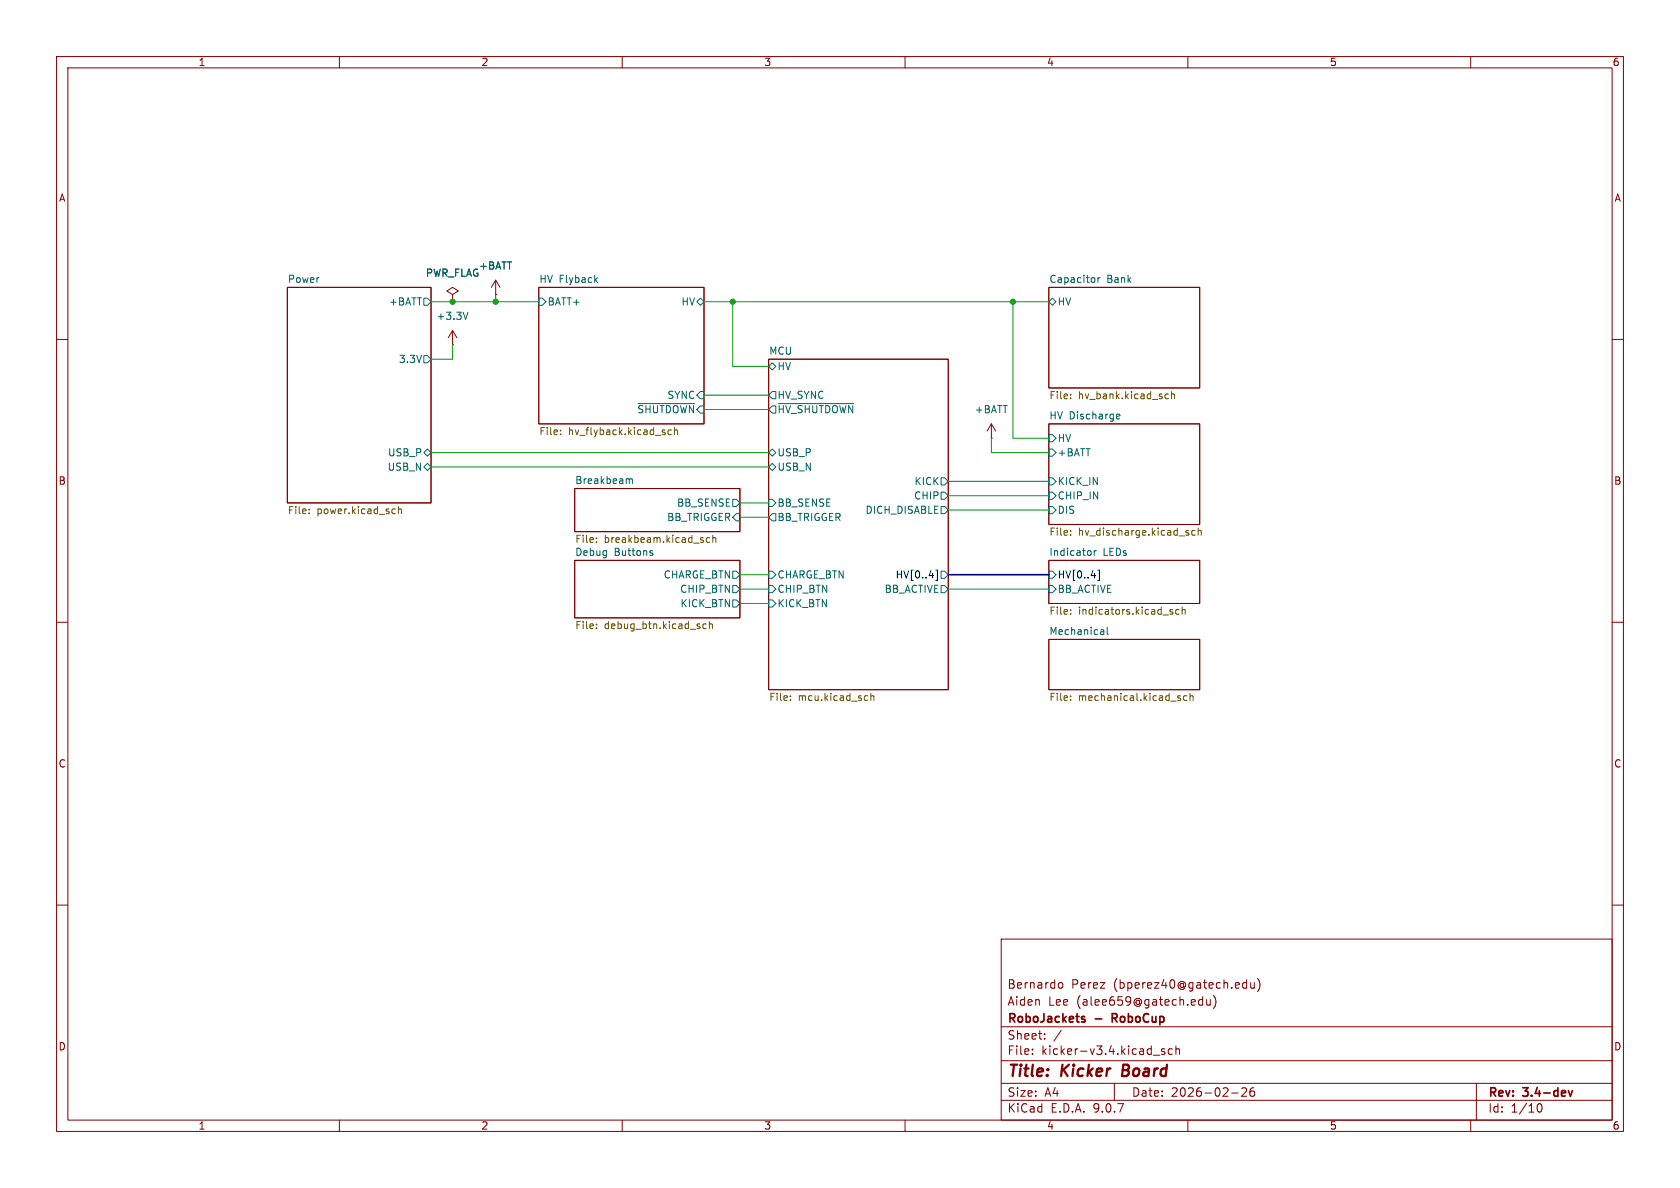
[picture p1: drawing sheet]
(kicad_sch
 (version 20250114)
 (generator "eeschema")
 (generator_version "9.0")
 (paper "A4")
 (title_block
  (title "Kicker Board")
  (date "2026-02-26")
  (rev "3.4-dev")
  (company "RoboJackets - RoboCup")
  (comment 1 "Aiden Lee (alee659@gatech.edu)")
  (comment 2 "Bernardo Perez (bperez40@gatech.edu)"))
 (lib_symbols
  (symbol "power:+3.3V"
   (power)
   (pin_numbers (hide yes))
   (pin_names
    (offset 0) (hide yes)) (exclude_from_sim no) (in_bom yes) (on_board yes)
   (property "Reference" "#PWR" (at 0 -3.81 0) (effects (font (size 1.27 1.27)) (hide yes)))
   (property "Value" "+3.3V" (at 0 3.556 0) (effects (font (size 1.27 1.27))))
   (property "Footprint" "" (at 0 0 0) (effects (font (size 1.27 1.27)) (hide yes)))
   (property "Datasheet" "" (at 0 0 0) (effects (font (size 1.27 1.27)) (hide yes)))
   (property "Description" "Power symbol creates a global label with name \"+3.3V\"" (at 0 0 0) (effects (font (size 1.27 1.27)) (hide yes)))
   (symbol "+3.3V_0_1"
    (polyline (pts (xy -0.762 1.27) (xy 0 2.54)) (stroke (width 0) (type default)) (fill (type none)))
    (polyline (pts (xy 0 2.54) (xy 0.762 1.27)) (stroke (width 0) (type default)) (fill (type none)))
    (polyline (pts (xy 0 0) (xy 0 2.54)) (stroke (width 0) (type default)) (fill (type none))))
   (symbol "+3.3V_1_1"
    (pin power_in line (at 0 0 90) (length 0) (name "~" (effects (font (size 1.27 1.27)))) (number "1" (effects (font (size 1.27 1.27))))))
   (embedded_fonts no))
  (symbol "power:+BATT"
   (power)
   (pin_numbers (hide yes))
   (pin_names
    (offset 0) (hide yes)) (exclude_from_sim no) (in_bom yes) (on_board yes)
   (property "Reference" "#PWR" (at 0 -3.81 0) (effects (font (size 1.27 1.27)) (hide yes)))
   (property "Value" "+BATT" (at 0 3.556 0) (effects (font (size 1.27 1.27))))
   (property "Footprint" "" (at 0 0 0) (effects (font (size 1.27 1.27)) (hide yes)))
   (property "Datasheet" "" (at 0 0 0) (effects (font (size 1.27 1.27)) (hide yes)))
   (property "Description" "Power symbol creates a global label with name \"+BATT\"" (at 0 0 0) (effects (font (size 1.27 1.27)) (hide yes)))
   (symbol "+BATT_0_1"
    (polyline (pts (xy -0.762 1.27) (xy 0 2.54)) (stroke (width 0) (type default)) (fill (type none)))
    (polyline (pts (xy 0 2.54) (xy 0.762 1.27)) (stroke (width 0) (type default)) (fill (type none)))
    (polyline (pts (xy 0 0) (xy 0 2.54)) (stroke (width 0) (type default)) (fill (type none))))
   (symbol "+BATT_1_1"
    (pin power_in line (at 0 0 90) (length 0) (name "~" (effects (font (size 1.27 1.27)))) (number "1" (effects (font (size 1.27 1.27))))))
   (embedded_fonts no))
  (symbol "power:PWR_FLAG"
   (power)
   (pin_numbers (hide yes))
   (pin_names
    (offset 0) (hide yes)) (exclude_from_sim no) (in_bom yes) (on_board yes)
   (property "Reference" "#FLG" (at 0 1.905 0) (effects (font (size 1.27 1.27)) (hide yes)))
   (property "Value" "PWR_FLAG" (at 0 3.81 0) (effects (font (size 1.27 1.27))))
   (property "Footprint" "" (at 0 0 0) (effects (font (size 1.27 1.27)) (hide yes)))
   (property "Datasheet" "~" (at 0 0 0) (effects (font (size 1.27 1.27)) (hide yes)))
   (property "Description" "Special symbol for telling ERC where power comes from" (at 0 0 0) (effects (font (size 1.27 1.27)) (hide yes)))
   (symbol "PWR_FLAG_0_0"
    (pin power_out line (at 0 0 90) (length 0) (name "~" (effects (font (size 1.27 1.27)))) (number "1" (effects (font (size 1.27 1.27))))))
   (symbol "PWR_FLAG_0_1"
    (polyline (pts (xy 0 0) (xy 0 1.27) (xy -1.016 1.905) (xy 0 2.54) (xy 1.016 1.905) (xy 0 1.27)) (stroke (width 0) (type default)) (fill (type none))))
   (embedded_fonts no)))
 (junction
  (at 87.63 53.34)
  (diameter 0)
  (color 0 0 0 0))
 (junction
  (at 80.01 53.34)
  (diameter 0)
  (color 0 0 0 0))
 (junction
  (at 129.54 53.34)
  (diameter 0)
  (color 0 0 0 0))
 (junction
  (at 179.07 53.34)
  (diameter 0)
  (color 0 0 0 0))
 (wire
  (pts (xy 129.54 64.77) (xy 129.54 53.34))
  (stroke (width 0) (type default)))
 (wire
  (pts (xy 129.54 53.34) (xy 124.46 53.34))
  (stroke (width 0) (type default)))
 (wire
  (pts (xy 167.64 104.14) (xy 185.42 104.14))
  (stroke (width 0) (type default)))
 (bus
  (pts (xy 167.64 101.6) (xy 185.42 101.6))
  (stroke (width 0) (type default)))
 (wire
  (pts (xy 179.07 53.34) (xy 179.07 77.47))
  (stroke (width 0) (type default)))
 (wire
  (pts (xy 167.64 87.63) (xy 185.42 87.63))
  (stroke (width 0) (type default)))
 (wire
  (pts (xy 76.2 82.55) (xy 135.89 82.55))
  (stroke (width 0) (type default)))
 (wire
  (pts (xy 179.07 53.34) (xy 185.42 53.34))
  (stroke (width 0) (type default)))
 (wire
  (pts (xy 76.2 80.01) (xy 135.89 80.01))
  (stroke (width 0) (type default)))
 (wire
  (pts (xy 124.46 72.39) (xy 135.89 72.39))
  (stroke (width 0) (type default)))
 (wire
  (pts (xy 76.2 53.34) (xy 80.01 53.34))
  (stroke (width 0) (type default)))
 (wire
  (pts (xy 135.89 64.77) (xy 129.54 64.77))
  (stroke (width 0) (type default)))
 (wire
  (pts (xy 130.81 91.44) (xy 135.89 91.44))
  (stroke (width 0) (type default)))
 (wire
  (pts (xy 76.2 63.5) (xy 80.01 63.5))
  (stroke (width 0) (type default)))
 (wire
  (pts (xy 130.81 88.9) (xy 135.89 88.9))
  (stroke (width 0) (type default)))
 (wire
  (pts (xy 80.01 53.34) (xy 87.63 53.34))
  (stroke (width 0) (type default)))
 (wire
  (pts (xy 130.81 106.68) (xy 135.89 106.68))
  (stroke (width 0) (type default)))
 (wire
  (pts (xy 130.81 104.14) (xy 135.89 104.14))
  (stroke (width 0) (type default)))
 (wire
  (pts (xy 179.07 53.34) (xy 129.54 53.34))
  (stroke (width 0) (type default)))
 (wire
  (pts (xy 175.26 80.01) (xy 185.42 80.01))
  (stroke (width 0) (type default)))
 (wire
  (pts (xy 124.46 69.85) (xy 135.89 69.85))
  (stroke (width 0) (type default)))
 (wire
  (pts (xy 80.01 63.5) (xy 80.01 60.96))
  (stroke (width 0) (type default)))
 (wire
  (pts (xy 185.42 77.47) (xy 179.07 77.47))
  (stroke (width 0) (type default)))
 (wire
  (pts (xy 87.63 53.34) (xy 87.63 52.07))
  (stroke (width 0) (type default)))
 (wire
  (pts (xy 167.64 85.09) (xy 185.42 85.09))
  (stroke (width 0) (type default)))
 (wire
  (pts (xy 130.81 101.6) (xy 135.89 101.6))
  (stroke (width 0) (type default)))
 (wire
  (pts (xy 167.64 90.17) (xy 185.42 90.17))
  (stroke (width 0) (type default)))
 (wire
  (pts (xy 175.26 77.47) (xy 175.26 80.01))
  (stroke (width 0) (type default)))
 (wire
  (pts (xy 87.63 53.34) (xy 95.25 53.34))
  (stroke (width 0) (type default)))
 (symbol
  (lib_id "power:+BATT")
  (at 87.63 52.07 0)
  (unit 1)
  (exclude_from_sim no)
  (in_bom yes)
  (on_board yes)
  (dnp no)
  (fields_autoplaced yes)
  (property "Reference" "#PWR01" (at 87.63 55.88 0) (effects (font (size 1.27 1.27)) (hide yes)))
  (property "Value" "+BATT" (at 87.63 46.99 0) (effects (font (size 1.27 1.27))))
  (property "Footprint" "" (at 87.63 52.07 0) (effects (font (size 1.27 1.27)) (hide yes)))
  (property "Datasheet" "" (at 87.63 52.07 0) (effects (font (size 1.27 1.27)) (hide yes)))
  (property "Description" "Power symbol creates a global label with name \"+BATT\"" (at 87.63 52.07 0) (effects (font (size 1.27 1.27)) (hide yes)))
  (pin "1"))
 (symbol
  (lib_id "power:PWR_FLAG")
  (at 80.01 53.34 0)
  (unit 1)
  (exclude_from_sim no)
  (in_bom yes)
  (on_board yes)
  (dnp no)
  (fields_autoplaced yes)
  (property "Reference" "#FLG01" (at 80.01 51.435 0) (effects (font (size 1.27 1.27)) (hide yes)))
  (property "Value" "PWR_FLAG" (at 80.01 48.26 0) (effects (font (size 1.27 1.27))))
  (property "Footprint" "" (at 80.01 53.34 0) (effects (font (size 1.27 1.27)) (hide yes)))
  (property "Datasheet" "~" (at 80.01 53.34 0) (effects (font (size 1.27 1.27)) (hide yes)))
  (property "Description" "Special symbol for telling ERC where power comes from" (at 80.01 53.34 0) (effects (font (size 1.27 1.27)) (hide yes)))
  (pin "1"))
 (symbol
  (lib_id "power:+BATT")
  (at 175.26 77.47 0)
  (unit 1)
  (exclude_from_sim no)
  (in_bom yes)
  (on_board yes)
  (dnp no)
  (fields_autoplaced yes)
  (property "Reference" "#PWR03" (at 175.26 81.28 0) (effects (font (size 1.27 1.27)) (hide yes)))
  (property "Value" "+BATT" (at 175.26 72.39 0) (effects (font (size 1.27 1.27))))
  (property "Footprint" "" (at 175.26 77.47 0) (effects (font (size 1.27 1.27)) (hide yes)))
  (property "Datasheet" "" (at 175.26 77.47 0) (effects (font (size 1.27 1.27)) (hide yes)))
  (property "Description" "Power symbol creates a global label with name \"+BATT\"" (at 175.26 77.47 0) (effects (font (size 1.27 1.27)) (hide yes)))
  (pin "1"))
 (symbol
  (lib_id "power:+3.3V")
  (at 80.01 60.96 0)
  (unit 1)
  (exclude_from_sim no)
  (in_bom yes)
  (on_board yes)
  (dnp no)
  (fields_autoplaced yes)
  (property "Reference" "#PWR02" (at 80.01 64.77 0) (effects (font (size 1.27 1.27)) (hide yes)))
  (property "Value" "+3.3V" (at 80.01 55.88 0) (effects (font (size 1.27 1.27))))
  (property "Footprint" "" (at 80.01 60.96 0) (effects (font (size 1.27 1.27)) (hide yes)))
  (property "Datasheet" "" (at 80.01 60.96 0) (effects (font (size 1.27 1.27)) (hide yes)))
  (property "Description" "Power symbol creates a global label with name \"+3.3V\"" (at 80.01 60.96 0) (effects (font (size 1.27 1.27)) (hide yes)))
  (pin "1"))
 (sheet
  (at 135.89 63.5)
  (size 31.75 58.42)
  (exclude_from_sim no)
  (in_bom yes)
  (on_board yes)
  (dnp no)
  (fields_autoplaced yes)
  (stroke (width 0.1524) (type solid))
  (fill (color 0 0 0 0.0000))
  (property "Sheetname" "MCU" (at 135.89 62.7884 0) (effects (font (size 1.27 1.27)) (justify left bottom)))
  (property "Sheetfile" "mcu.kicad_sch" (at 135.89 122.5046 0) (effects (font (size 1.27 1.27)) (justify left top)))
  (pin "CHIP" output (at 167.64 87.63 0) (effects (font (size 1.27 1.27)) (justify right)))
  (pin "DICH_DISABLE" output (at 167.64 90.17 0) (effects (font (size 1.27 1.27)) (justify right)))
  (pin "HV_SYNC" output (at 135.89 69.85 180) (effects (font (size 1.27 1.27)) (justify left)))
  (pin "KICK" output (at 167.64 85.09 0) (effects (font (size 1.27 1.27)) (justify right)))
  (pin "~{HV_SHUTDOWN}" output (at 135.89 72.39 180) (effects (font (size 1.27 1.27)) (justify left)))
  (pin "HV" bidirectional (at 135.89 64.77 180) (effects (font (size 1.27 1.27)) (justify left)))
  (pin "HV[0..4]" output (at 167.64 101.6 0) (effects (font (size 1.27 1.27)) (justify right)))
  (pin "BB_ACTIVE" output (at 167.64 104.14 0) (effects (font (size 1.27 1.27)) (justify right)))
  (pin "BB_TRIGGER" output (at 135.89 91.44 180) (effects (font (size 1.27 1.27)) (justify left)))
  (pin "BB_SENSE" input (at 135.89 88.9 180) (effects (font (size 1.27 1.27)) (justify left)))
  (pin "CHARGE_BTN" input (at 135.89 101.6 180) (effects (font (size 1.27 1.27)) (justify left)))
  (pin "CHIP_BTN" input (at 135.89 104.14 180) (effects (font (size 1.27 1.27)) (justify left)))
  (pin "KICK_BTN" input (at 135.89 106.68 180) (effects (font (size 1.27 1.27)) (justify left)))
  (pin "USB_N" bidirectional (at 135.89 82.55 180) (effects (font (size 1.27 1.27)) (justify left)))
  (pin "USB_P" bidirectional (at 135.89 80.01 180) (effects (font (size 1.27 1.27)) (justify left))))
 (sheet
  (at 95.25 50.8)
  (size 29.21 24.13)
  (exclude_from_sim no)
  (in_bom yes)
  (on_board yes)
  (dnp no)
  (fields_autoplaced yes)
  (stroke (width 0.1524) (type solid))
  (fill (color 0 0 0 0.0000))
  (property "Sheetname" "HV Flyback" (at 95.25 50.0884 0) (effects (font (size 1.27 1.27)) (justify left bottom)))
  (property "Sheetfile" "hv_flyback.kicad_sch" (at 95.25 75.5146 0) (effects (font (size 1.27 1.27)) (justify left top)))
  (pin "BATT+" input (at 95.25 53.34 180) (effects (font (size 1.27 1.27)) (justify left)))
  (pin "HV" bidirectional (at 124.46 53.34 0) (effects (font (size 1.27 1.27)) (justify right)))
  (pin "SYNC" input (at 124.46 69.85 0) (effects (font (size 1.27 1.27)) (justify right)))
  (pin "~{SHUTDOWN}" input (at 124.46 72.39 0) (effects (font (size 1.27 1.27)) (justify right))))
 (sheet
  (at 101.6 86.36)
  (size 29.21 7.62)
  (exclude_from_sim no)
  (in_bom yes)
  (on_board yes)
  (dnp no)
  (fields_autoplaced yes)
  (stroke (width 0.1524) (type solid))
  (fill (color 0 0 0 0.0000))
  (property "Sheetname" "Breakbeam" (at 101.6 85.6484 0) (effects (font (size 1.27 1.27)) (justify left bottom)))
  (property "Sheetfile" "breakbeam.kicad_sch" (at 101.6 94.5646 0) (effects (font (size 1.27 1.27)) (justify left top)))
  (pin "BB_SENSE" output (at 130.81 88.9 0) (effects (font (size 1.27 1.27)) (justify right)))
  (pin "BB_TRIGGER" input (at 130.81 91.44 0) (effects (font (size 1.27 1.27)) (justify right))))
 (sheet
  (at 185.42 74.93)
  (size 26.67 17.78)
  (exclude_from_sim no)
  (in_bom yes)
  (on_board yes)
  (dnp no)
  (fields_autoplaced yes)
  (stroke (width 0.1524) (type solid))
  (fill (color 0 0 0 0.0000))
  (property "Sheetname" "HV Discharge" (at 185.42 74.2184 0) (effects (font (size 1.27 1.27)) (justify left bottom)))
  (property "Sheetfile" "hv_discharge.kicad_sch" (at 185.42 93.2946 0) (effects (font (size 1.27 1.27)) (justify left top)))
  (pin "+BATT" input (at 185.42 80.01 180) (effects (font (size 1.27 1.27)) (justify left)))
  (pin "CHIP_IN" input (at 185.42 87.63 180) (effects (font (size 1.27 1.27)) (justify left)))
  (pin "DIS" input (at 185.42 90.17 180) (effects (font (size 1.27 1.27)) (justify left)))
  (pin "KICK_IN" input (at 185.42 85.09 180) (effects (font (size 1.27 1.27)) (justify left)))
  (pin "HV" input (at 185.42 77.47 180) (effects (font (size 1.27 1.27)) (justify left))))
 (sheet
  (at 50.8 50.8)
  (size 25.4 38.1)
  (exclude_from_sim no)
  (in_bom yes)
  (on_board yes)
  (dnp no)
  (fields_autoplaced yes)
  (stroke (width 0.1524) (type solid))
  (fill (color 0 0 0 0.0000))
  (property "Sheetname" "Power" (at 50.8 50.0884 0) (effects (font (size 1.27 1.27)) (justify left bottom)))
  (property "Sheetfile" "power.kicad_sch" (at 50.8 89.4846 0) (effects (font (size 1.27 1.27)) (justify left top)))
  (pin "+BATT" output (at 76.2 53.34 0) (effects (font (size 1.27 1.27)) (justify right)))
  (pin "3.3V" output (at 76.2 63.5 0) (effects (font (size 1.27 1.27)) (justify right)))
  (pin "USB_N" bidirectional (at 76.2 82.55 0) (effects (font (size 1.27 1.27)) (justify right)))
  (pin "USB_P" bidirectional (at 76.2 80.01 0) (effects (font (size 1.27 1.27)) (justify right))))
 (sheet
  (at 185.42 113.03)
  (size 26.67 8.89)
  (exclude_from_sim no)
  (in_bom yes)
  (on_board yes)
  (dnp no)
  (fields_autoplaced yes)
  (stroke (width 0.1524) (type solid))
  (fill (color 0 0 0 0.0000))
  (property "Sheetname" "Mechanical" (at 185.42 112.3184 0) (effects (font (size 1.27 1.27)) (justify left bottom)))
  (property "Sheetfile" "mechanical.kicad_sch" (at 185.42 122.5046 0) (effects (font (size 1.27 1.27)) (justify left top))))
 (sheet
  (at 185.42 50.8)
  (size 26.67 17.78)
  (exclude_from_sim no)
  (in_bom yes)
  (on_board yes)
  (dnp no)
  (fields_autoplaced yes)
  (stroke (width 0.1524) (type solid))
  (fill (color 0 0 0 0.0000))
  (property "Sheetname" "Capacitor Bank" (at 185.42 50.0884 0) (effects (font (size 1.27 1.27)) (justify left bottom)))
  (property "Sheetfile" "hv_bank.kicad_sch" (at 185.42 69.1646 0) (effects (font (size 1.27 1.27)) (justify left top)))
  (pin "HV" bidirectional (at 185.42 53.34 180) (effects (font (size 1.27 1.27)) (justify left))))
 (sheet
  (at 101.6 99.06)
  (size 29.21 10.16)
  (exclude_from_sim no)
  (in_bom yes)
  (on_board yes)
  (dnp no)
  (fields_autoplaced yes)
  (stroke (width 0.1524) (type solid))
  (fill (color 0 0 0 0.0000))
  (property "Sheetname" "Debug Buttons" (at 101.6 98.3484 0) (effects (font (size 1.27 1.27)) (justify left bottom)))
  (property "Sheetfile" "debug_btn.kicad_sch" (at 101.6 109.8046 0) (effects (font (size 1.27 1.27)) (justify left top)))
  (pin "CHARGE_BTN" output (at 130.81 101.6 0) (effects (font (size 1.27 1.27)) (justify right)))
  (pin "CHIP_BTN" output (at 130.81 104.14 0) (effects (font (size 1.27 1.27)) (justify right)))
  (pin "KICK_BTN" output (at 130.81 106.68 0) (effects (font (size 1.27 1.27)) (justify right))))
 (sheet
  (at 185.42 99.06)
  (size 26.67 7.62)
  (exclude_from_sim no)
  (in_bom yes)
  (on_board yes)
  (dnp no)
  (fields_autoplaced yes)
  (stroke (width 0.1524) (type solid))
  (fill (color 0 0 0 0.0000))
  (property "Sheetname" "Indicator LEDs" (at 185.42 98.3484 0) (effects (font (size 1.27 1.27)) (justify left bottom)))
  (property "Sheetfile" "indicators.kicad_sch" (at 185.42 107.2646 0) (effects (font (size 1.27 1.27)) (justify left top)))
  (pin "BB_ACTIVE" input (at 185.42 104.14 180) (effects (font (size 1.27 1.27)) (justify left)))
  (pin "HV[0..4]" input (at 185.42 101.6 180) (effects (font (size 1.27 1.27)) (justify left))))
 (sheet_instances
  (path ""
   (page "1")))
 (embedded_fonts no))
